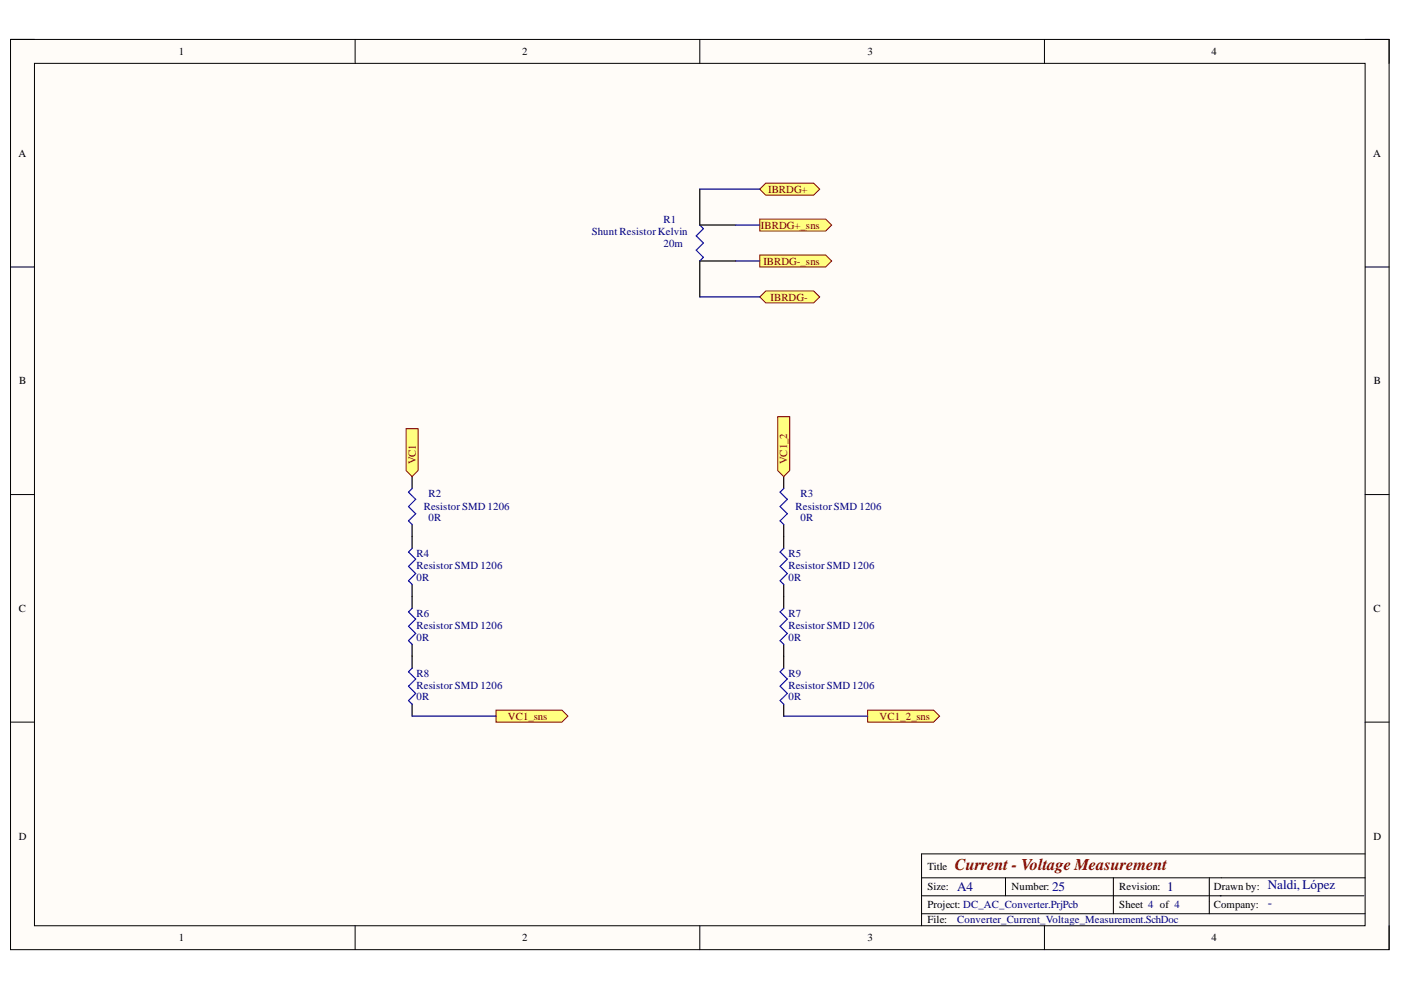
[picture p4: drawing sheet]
<svg xmlns="http://www.w3.org/2000/svg" width="297mm" height="210mm" viewBox="0 0 297 210" stroke-linecap="round" stroke-linejoin="round" font-family="sans-serif">
<path d="M2.2 8.4h292.3v193h-292.3z" fill-rule="evenodd" fill="#fffcf8"/>
<path d="M2.2 8.4h292.3v193h-292.3z" fill="none" stroke="#000" stroke-width=".21"/>
<path d="M7.3 13.4h282.1v182.9h-282.1z" fill-rule="evenodd" fill="#fffcf8"/>
<g fill="none" stroke="#000" stroke-width=".21">
<path d="M2.2 8.4h5.1M7.3 13.4h282.1v182.9h-282.1zM75.3 8.4v5M148.4 8.4v5M221.4 8.4v5M289.4 8.4h5.1v5M2.2 56.6h5.1M289.4 56.6h5.1M2.2 104.9h5.1M289.4 104.9h5.1M2.2 153.1h5.1M289.4 153.1h5.1"/>
<path d="M75.3 196.3v5.1M148.4 196.3v5.1M195.4 186.1h94M195.4 189.9h93.8M195.4 193.7h94M213.2 186.1v3.8M221.4 196.3v5.1M236.1 186.1v7.6M256.4 186.1v7.6M289.4 181h-94v15.3M294.5 196.3v5.1"/>
</g>
<path d="M166.2 101v2.6M166.2 111.2v5.1M166.2 123.9v5.1M166.2 136.6v5.1M166.2 149.3v2.5" fill="none" stroke="#000" stroke-width=".25"/>
<path d="M166.2 103.6l-.8 .7 1.5 1.6-1.5 1.5 1.5 1.5-1.5 1.5 .8 .8M166.2 116.3l-.8 .7 1.5 1.6-1.5 1.5 1.5 1.5-1.5 1.5 .8 .8M166.2 129l-.8 .7 1.5 1.6-1.5 1.5 1.5 1.5-1.5 1.5 .8 .8M166.2 141.7l-.8 .7 1.5 1.6-1.5 1.5 1.5 1.5-1.5 1.5 .8 .8" fill="none" stroke="#00f" stroke-width=".25"/>
<path d="M184 150.6h13.9l1.3 1.2-1.3 1.3h-13.9z" fill-rule="evenodd" fill="#ffff80"/>
<path d="M184 150.6h13.9l1.3 1.2-1.3 1.3h-13.9z" fill="none" stroke="#800000" stroke-width=".21"/>
<path d="M166.2 151.8h17.8" fill="none" stroke="#000080" stroke-width=".25"/>
<path d="M164.9 88.3h2.5v11.5l-1.2 1.2-1.3-1.2z" fill-rule="evenodd" fill="#ffff80"/>
<path d="M164.9 88.3h2.5v11.5l-1.2 1.2-1.3-1.2z" fill="none" stroke="#800000" stroke-width=".21"/>
<path d="M148.4 40.1v7.6h7.6M156 55.3h-7.6v7.7" fill="none" stroke="#000" stroke-width=".25"/>
<path d="M148.4 47.7l.7 .8-1.5 1.5 1.5 1.5-1.5 1.6 1.5 1.5-.7 .7" fill="none" stroke="#00f" stroke-width=".25"/>
<path d="M161.1 46.5h14l1.2 1.2-1.2 1.3h-14z" fill-rule="evenodd" fill="#ffff80"/>
<path d="M161.1 46.5h14l1.2 1.2-1.2 1.3h-14z" fill="none" stroke="#800000" stroke-width=".21"/>
<path d="M161.1 40.1l1.3-1.3h10.1l1.3 1.3-1.3 1.3h-10.1z" fill-rule="evenodd" fill="#ffff80"/>
<path d="M161.1 40.1l1.3-1.3h10.1l1.3 1.3-1.3 1.3h-10.1z" fill="none" stroke="#800000" stroke-width=".21"/>
<path d="M161.1 54.1h14l1.2 1.2-1.2 1.3h-14z" fill-rule="evenodd" fill="#ffff80"/>
<path d="M161.1 54.1h14l1.2 1.2-1.2 1.3h-14z" fill="none" stroke="#800000" stroke-width=".21"/>
<path d="M161.1 63l1.3-1.3h10.1l1.3 1.3-1.3 1.2h-10.1z" fill-rule="evenodd" fill="#ffff80"/>
<path d="M161.1 63l1.3-1.3h10.1l1.3 1.3-1.3 1.2h-10.1z" fill="none" stroke="#800000" stroke-width=".21"/>
<path d="M148.4 40.1h12.7M156 47.7h5.1M156 55.3h5.1M148.4 63h12.7" fill="none" stroke="#000080" stroke-width=".25"/>
<path d="M87.4 101v2.6M87.4 111.2v5.1M87.4 123.9v5.1M87.4 136.6v5.1M87.4 149.3v2.5" fill="none" stroke="#000" stroke-width=".25"/>
<path d="M87.4 103.6l-.8 .7 1.5 1.6-1.5 1.5 1.5 1.5-1.5 1.5 .8 .8M87.4 116.3l-.8 .7 1.5 1.6-1.5 1.5 1.5 1.5-1.5 1.5 .8 .8M87.4 129l-.8 .7 1.5 1.6-1.5 1.5 1.5 1.5-1.5 1.5 .8 .8M87.4 141.7l-.8 .7 1.5 1.6-1.5 1.5 1.5 1.5-1.5 1.5 .8 .8" fill="none" stroke="#00f" stroke-width=".25"/>
<path d="M105.2 150.6h13.9l1.3 1.2-1.3 1.3h-13.9z" fill-rule="evenodd" fill="#ffff80"/>
<path d="M105.2 150.6h13.9l1.3 1.2-1.3 1.3h-13.9z" fill="none" stroke="#800000" stroke-width=".21"/>
<path d="M87.4 151.8h17.8" fill="none" stroke="#000080" stroke-width=".25"/>
<path d="M86.1 90.9h2.5v8.9l-1.2 1.2-1.3-1.2z" fill-rule="evenodd" fill="#ffff80"/>
<path d="M86.1 90.9h2.5v8.9l-1.2 1.2-1.3-1.2z" fill="none" stroke="#800000" stroke-width=".21"/>
<text font-size="3.5" fill="#800000" x="202.5" y="184.4">Current - Voltage Measurement</text>
<g font-size="2.8" fill="#000080">
<text x="203" y="188.8">A4</text>
<text x="223.1" y="188.8">25</text>
<text x="247.5" y="188.8">1</text>
<text x="268.8" y="188.6">Naldi, López</text>
<text x="268.8" y="192.4">-</text>
</g>
<g font-size="2.3">
<text x="37.9" y="11.7">1</text>
<text x="110.7" y="11.7">2</text>
<text x="183.9" y="11.7">3</text>
<text x="256.8" y="11.7">4</text>
<text x="3.9" y="33.3">A</text>
<text x="291.1" y="33.3">A</text>
<text x="4.1" y="81.5">B</text>
<text x="291.3" y="81.5">B</text>
<text x="4" y="129.8">C</text>
<text x="291.2" y="129.8">C</text>
<text x="4" y="178">D</text>
<text x="291.2" y="178">D</text>
<text x="196.6" y="184.4">Title</text>
<text x="196.6" y="188.7">Size:</text>
<text x="214.5" y="188.7">Number:</text>
<text x="237.3" y="188.7">Revision:</text>
<text x="257.4" y="188.7">Drawn by:</text>
<text x="196.6" y="192.5">Project: DC_AC_Converter.PrjPcb</text>
<text x="196.6" y="195.8">File:</text>
<text x="237.3" y="192.5">Sheet 4 of 4</text>
<text x="257.4" y="192.5">Company:</text>
<text x="37.9" y="199.6">1</text>
<text x="110.7" y="199.6">2</text>
<text x="183.9" y="199.6">3</text>
<text x="256.8" y="199.6">4</text>
</g>
<g font-size="2.3" fill="#800000">
<text x="162.9" y="40.9">IBRDG+</text>
<text x="161.3" y="48.5">IBRDG+_sns</text>
<text x="161.8" y="56.1">IBRDG-_sns</text>
<text x="163.4" y="63.7">IBRDG-</text>
<text x="88.2" y="98.5" transform="rotate(-90 88.2 98.5)">VC1</text>
<text x="166.9" y="98.5" transform="rotate(-90 166.9 98.5)">VC1_2</text>
<text x="107.7" y="152.7">VC1_sns</text>
<text x="186.5" y="152.7">VC1_2_sns</text>
</g>
<g font-size="2.3" fill="#000080">
<text x="140.7" y="47.3">R1</text>
<text x="125.5" y="49.8">Shunt Resistor Kelvin</text>
<text x="140.7" y="52.3">20m</text>
<text x="90.9" y="105.4">R2</text>
<text x="169.7" y="105.4">R3</text>
<text x="89.8" y="108.2">Resistor SMD 1206</text>
<text x="90.9" y="110.5">0R</text>
<text x="168.7" y="108.2">Resistor SMD 1206</text>
<text x="169.7" y="110.5">0R</text>
<text x="88.3" y="118.1">R4</text>
<text x="167.2" y="118.1">R5</text>
<text x="88.3" y="123.2">0R</text>
<text x="88.3" y="120.6">Resistor SMD 1206</text>
<text x="167.2" y="123.2">0R</text>
<text x="167.2" y="120.6">Resistor SMD 1206</text>
<text x="88.3" y="130.8">R6</text>
<text x="167.2" y="130.8">R7</text>
<text x="88.3" y="135.8">0R</text>
<text x="88.3" y="133.3">Resistor SMD 1206</text>
<text x="167.2" y="135.8">0R</text>
<text x="167.2" y="133.3">Resistor SMD 1206</text>
<text x="88.3" y="143.4">R8</text>
<text x="167.2" y="143.4">R9</text>
<text x="88.3" y="148.5">0R</text>
<text x="88.3" y="146">Resistor SMD 1206</text>
<text x="167.2" y="148.5">0R</text>
<text x="167.2" y="146">Resistor SMD 1206</text>
<text x="203" y="195.8">Converter_Current_Voltage_Measurement.SchDoc</text>
</g>
</svg>
